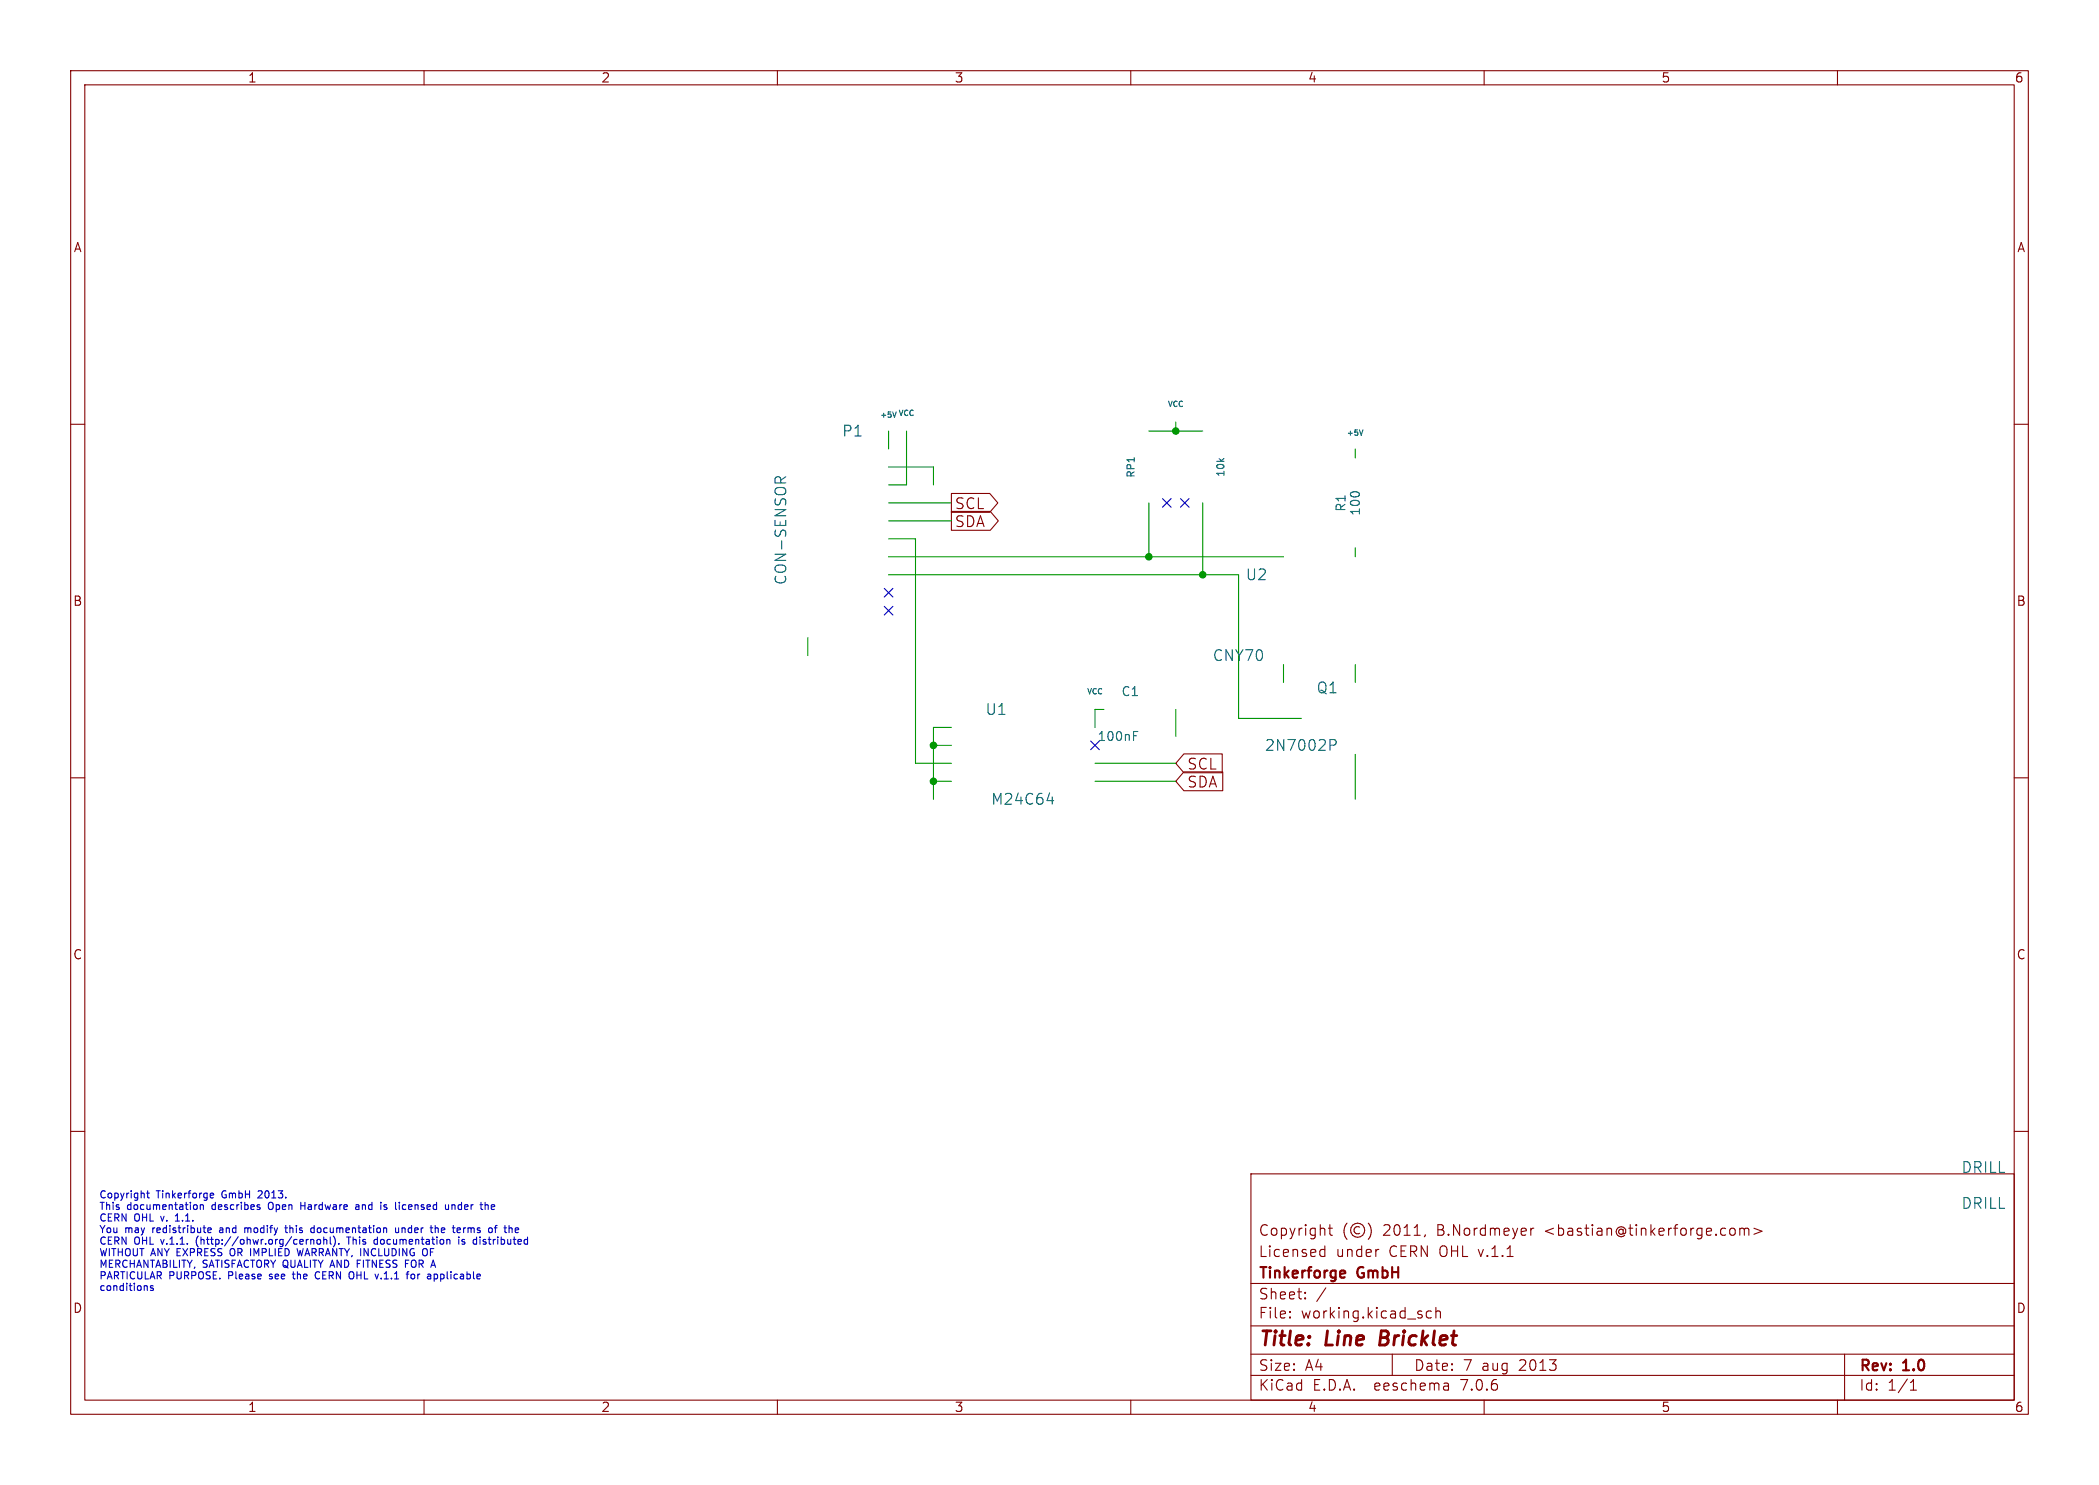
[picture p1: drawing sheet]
(kicad_sch (version 20230121) (generator eeschema)

 (paper "A4")

 (title_block
  (title "Line Bricklet")
  (date "7 aug 2013")
  (rev "1.0")
  (company "Tinkerforge GmbH")
  (comment 1 "Licensed under CERN OHL v.1.1")
  (comment 2 "Copyright (©) 2011, B.Nordmeyer <bastian@tinkerforge.com>"))

 (lib_symbols)

 (junction (at 166.37 60.96) (diameter 0) (color 0 0 0 0))
 (junction (at 170.18 81.28) (diameter 0) (color 0 0 0 0))
 (junction (at 162.56 78.74) (diameter 0) (color 0 0 0 0))
 (junction (at 132.08 110.49) (diameter 0) (color 0 0 0 0))
 (junction (at 132.08 105.41) (diameter 0) (color 0 0 0 0))

 (no_connect (at 125.73 86.36))
 (no_connect (at 167.64 71.12))
 (no_connect (at 125.73 83.82))
 (no_connect (at 154.94 105.41))
 (no_connect (at 165.1 71.12))

 (wire (pts (xy 125.73 68.58) (xy 128.27 68.58)) (stroke (width 0) (type default)))
 (wire (pts (xy 166.37 60.96) (xy 170.18 60.96)) (stroke (width 0) (type default)))
 (wire (pts (xy 128.27 68.58) (xy 128.27 60.96)) (stroke (width 0) (type default)))
 (wire (pts (xy 134.62 102.87) (xy 132.08 102.87)) (stroke (width 0) (type default)))
 (wire (pts (xy 114.3 92.71) (xy 114.3 90.17)) (stroke (width 0) (type default)))
 (wire (pts (xy 132.08 102.87) (xy 132.08 105.41)) (stroke (width 0) (type default)))
 (wire (pts (xy 125.73 73.66) (xy 134.62 73.66)) (stroke (width 0) (type default)))
 (wire (pts (xy 154.94 107.95) (xy 166.37 107.95)) (stroke (width 0) (type default)))
 (wire (pts (xy 191.77 96.52) (xy 191.77 93.98)) (stroke (width 0) (type default)))
 (wire (pts (xy 125.73 81.28) (xy 170.18 81.28)) (stroke (width 0) (type default)))
 (wire (pts (xy 191.77 106.68) (xy 191.77 113.03)) (stroke (width 0) (type default)))
 (wire (pts (xy 170.18 71.12) (xy 170.18 81.28)) (stroke (width 0) (type default)))
 (wire (pts (xy 125.73 71.12) (xy 134.62 71.12)) (stroke (width 0) (type default)))
 (wire (pts (xy 125.73 78.74) (xy 162.56 78.74)) (stroke (width 0) (type default)))
 (wire (pts (xy 125.73 63.5) (xy 125.73 60.96)) (stroke (width 0) (type default)))
 (wire (pts (xy 132.08 110.49) (xy 132.08 113.03)) (stroke (width 0) (type default)))
 (wire (pts (xy 154.94 100.33) (xy 154.94 102.87)) (stroke (width 0) (type default)))
 (wire (pts (xy 129.54 107.95) (xy 134.62 107.95)) (stroke (width 0) (type default)))
 (wire (pts (xy 175.26 101.6) (xy 184.15 101.6)) (stroke (width 0) (type default)))
 (wire (pts (xy 181.61 96.52) (xy 181.61 93.98)) (stroke (width 0) (type default)))
 (wire (pts (xy 166.37 60.96) (xy 166.37 59.69)) (stroke (width 0) (type default)))
 (wire (pts (xy 191.77 78.74) (xy 191.77 77.47)) (stroke (width 0) (type default)))
 (wire (pts (xy 129.54 76.2) (xy 125.73 76.2)) (stroke (width 0) (type default)))
 (wire (pts (xy 132.08 105.41) (xy 134.62 105.41)) (stroke (width 0) (type default)))
 (wire (pts (xy 129.54 76.2) (xy 129.54 107.95)) (stroke (width 0) (type default)))
 (wire (pts (xy 162.56 78.74) (xy 181.61 78.74)) (stroke (width 0) (type default)))
 (wire (pts (xy 162.56 60.96) (xy 166.37 60.96)) (stroke (width 0) (type default)))
 (wire (pts (xy 132.08 110.49) (xy 134.62 110.49)) (stroke (width 0) (type default)))
 (wire (pts (xy 166.37 104.14) (xy 166.37 100.33)) (stroke (width 0) (type default)))
 (wire (pts (xy 170.18 81.28) (xy 175.26 81.28)) (stroke (width 0) (type default)))
 (wire (pts (xy 132.08 66.04) (xy 125.73 66.04)) (stroke (width 0) (type default)))
 (wire (pts (xy 132.08 66.04) (xy 132.08 68.58)) (stroke (width 0) (type default)))
 (wire (pts (xy 175.26 81.28) (xy 175.26 101.6)) (stroke (width 0) (type default)))
 (wire (pts (xy 154.94 110.49) (xy 166.37 110.49)) (stroke (width 0) (type default)))
 (wire (pts (xy 132.08 105.41) (xy 132.08 110.49)) (stroke (width 0) (type default)))
 (wire (pts (xy 162.56 71.12) (xy 162.56 78.74)) (stroke (width 0) (type default)))
 (wire (pts (xy 156.21 100.33) (xy 154.94 100.33)) (stroke (width 0) (type default)))
 (wire (pts (xy 191.77 64.77) (xy 191.77 63.5)) (stroke (width 0) (type default)))

 (text "Copyright Tinkerforge GmbH 2013.\nThis documentation describes Open Hardware and is licensed under the\nCERN OHL v. 1.1.\nYou may redistribute and modify this documentation under the terms of the\nCERN OHL v.1.1. (http://ohwr.org/cernohl). This documentation is distributed\nWITHOUT ANY EXPRESS OR IMPLIED WARRANTY, INCLUDING OF\nMERCHANTABILITY, SATISFACTORY QUALITY AND FITNESS FOR A\nPARTICULAR PURPOSE. Please see the CERN OHL v.1.1 for applicable\nconditions\n" (at 13.97 182.88 0) (effects (font (size 1.016 1.016)) (justify left bottom)))

 (global_label "SDA" (shape output) (at 134.62 73.66 0) (effects (font (size 1.524 1.524)) (justify left))
  (property "Intersheetrefs" "${INTERSHEET_REFS}" (at 134.62 73.66 0) (effects (font (size 1.27 1.27)) hide)))
 (global_label "SCL" (shape input) (at 166.37 107.95 0) (effects (font (size 1.524 1.524)) (justify left))
  (property "Intersheetrefs" "${INTERSHEET_REFS}" (at 166.37 107.95 0) (effects (font (size 1.27 1.27)) hide)))
 (global_label "SDA" (shape input) (at 166.37 110.49 0) (effects (font (size 1.524 1.524)) (justify left))
  (property "Intersheetrefs" "${INTERSHEET_REFS}" (at 166.37 110.49 0) (effects (font (size 1.27 1.27)) hide)))
 (global_label "SCL" (shape output) (at 134.62 71.12 0) (effects (font (size 1.524 1.524)) (justify left))
  (property "Intersheetrefs" "${INTERSHEET_REFS}" (at 134.62 71.12 0) (effects (font (size 1.27 1.27)) hide)))

 (symbol (lib_id "CON-SENSOR") (at 114.3 74.93 0) (mirror y) (unit 1) (in_bom yes) (on_board yes) (dnp no)
  (property "Reference" "P1" (at 120.65 60.96 0) (effects (font (size 1.524 1.524))))
  (property "Value" "CON-SENSOR" (at 110.49 74.93 90) (effects (font (size 1.524 1.524))))
  (property "Footprint" "CON-SENSOR" (at 114.3 74.93 0) (effects (font (size 1.524 1.524)) hide))
  (property "Datasheet" "" (at 114.3 74.93 0) (effects (font (size 1.524 1.524)) hide)))

 (symbol (lib_id "GND") (at 114.3 92.71 0) (unit 1) (in_bom yes) (on_board yes) (dnp no)
  (property "Reference" "#PWR08" (at 114.3 92.71 0) (effects (font (size 0.762 0.762)) hide))
  (property "Value" "GND" (at 114.3 94.488 0) (effects (font (size 0.762 0.762)) hide))
  (property "Footprint" "" (at 114.3 92.71 0) (effects (font (size 1.524 1.524)) hide))
  (property "Datasheet" "" (at 114.3 92.71 0) (effects (font (size 1.524 1.524)) hide)))

 (symbol (lib_id "GND") (at 132.08 68.58 0) (unit 1) (in_bom yes) (on_board yes) (dnp no)
  (property "Reference" "#PWR07" (at 132.08 68.58 0) (effects (font (size 0.762 0.762)) hide))
  (property "Value" "GND" (at 132.08 70.358 0) (effects (font (size 0.762 0.762)) hide))
  (property "Footprint" "" (at 132.08 68.58 0) (effects (font (size 1.524 1.524)) hide))
  (property "Datasheet" "" (at 132.08 68.58 0) (effects (font (size 1.524 1.524)) hide)))

 (symbol (lib_id "VCC") (at 128.27 60.96 0) (unit 1) (in_bom yes) (on_board yes) (dnp no)
  (property "Reference" "#PWR06" (at 128.27 58.42 0) (effects (font (size 0.762 0.762)) hide))
  (property "Value" "VCC" (at 128.27 58.42 0) (effects (font (size 0.762 0.762))))
  (property "Footprint" "" (at 128.27 60.96 0) (effects (font (size 1.524 1.524)) hide))
  (property "Datasheet" "" (at 128.27 60.96 0) (effects (font (size 1.524 1.524)) hide)))

 (symbol (lib_id "CAT24C") (at 144.78 113.03 0) (unit 1) (in_bom yes) (on_board yes) (dnp no)
  (property "Reference" "U1" (at 140.97 100.33 0) (effects (font (size 1.524 1.524))))
  (property "Value" "M24C64" (at 144.78 113.03 0) (effects (font (size 1.524 1.524))))
  (property "Footprint" "SOIC8" (at 144.78 113.03 0) (effects (font (size 1.524 1.524)) hide))
  (property "Datasheet" "" (at 144.78 113.03 0) (effects (font (size 1.524 1.524)) hide)))

 (symbol (lib_id "GND") (at 132.08 113.03 0) (unit 1) (in_bom yes) (on_board yes) (dnp no)
  (property "Reference" "#PWR05" (at 132.08 113.03 0) (effects (font (size 0.762 0.762)) hide))
  (property "Value" "GND" (at 132.08 114.808 0) (effects (font (size 0.762 0.762)) hide))
  (property "Footprint" "" (at 132.08 113.03 0) (effects (font (size 1.524 1.524)) hide))
  (property "Datasheet" "" (at 132.08 113.03 0) (effects (font (size 1.524 1.524)) hide)))

 (symbol (lib_id "VCC") (at 154.94 100.33 0) (unit 1) (in_bom yes) (on_board yes) (dnp no)
  (property "Reference" "#PWR04" (at 154.94 97.79 0) (effects (font (size 0.762 0.762)) hide))
  (property "Value" "VCC" (at 154.94 97.79 0) (effects (font (size 0.762 0.762))))
  (property "Footprint" "" (at 154.94 100.33 0) (effects (font (size 1.524 1.524)) hide))
  (property "Datasheet" "" (at 154.94 100.33 0) (effects (font (size 1.524 1.524)) hide)))

 (symbol (lib_id "C") (at 161.29 100.33 90) (unit 1) (in_bom yes) (on_board yes) (dnp no)
  (property "Reference" "C1" (at 161.29 97.79 90) (effects (font (size 1.27 1.27)) (justify left)))
  (property "Value" "100nF" (at 161.29 104.14 90) (effects (font (size 1.27 1.27)) (justify left)))
  (property "Footprint" "C0603" (at 161.29 100.33 0) (effects (font (size 1.524 1.524)) hide))
  (property "Datasheet" "" (at 161.29 100.33 0) (effects (font (size 1.524 1.524)) hide)))

 (symbol (lib_id "DRILL") (at 280.67 170.18 0) (unit 1) (in_bom yes) (on_board yes) (dnp no)
  (property "Reference" "U4" (at 281.94 168.91 0) (effects (font (size 1.524 1.524)) hide))
  (property "Value" "DRILL" (at 280.67 170.18 0) (effects (font (size 1.524 1.524))))
  (property "Footprint" "DRILL_NP" (at 280.67 170.18 0) (effects (font (size 1.524 1.524)) hide))
  (property "Datasheet" "" (at 280.67 170.18 0) (effects (font (size 1.524 1.524)) hide)))

 (symbol (lib_id "DRILL") (at 280.67 165.1 0) (unit 1) (in_bom yes) (on_board yes) (dnp no)
  (property "Reference" "U3" (at 281.94 163.83 0) (effects (font (size 1.524 1.524)) hide))
  (property "Value" "DRILL" (at 280.67 165.1 0) (effects (font (size 1.524 1.524))))
  (property "Footprint" "DRILL_NP" (at 280.67 165.1 0) (effects (font (size 1.524 1.524)) hide))
  (property "Datasheet" "" (at 280.67 165.1 0) (effects (font (size 1.524 1.524)) hide)))

 (symbol (lib_id "GND") (at 166.37 104.14 0) (unit 1) (in_bom yes) (on_board yes) (dnp no)
  (property "Reference" "#PWR03" (at 166.37 104.14 0) (effects (font (size 0.762 0.762)) hide))
  (property "Value" "GND" (at 166.37 105.918 0) (effects (font (size 0.762 0.762)) hide))
  (property "Footprint" "" (at 166.37 104.14 0) (effects (font (size 1.524 1.524)) hide))
  (property "Datasheet" "" (at 166.37 104.14 0) (effects (font (size 1.524 1.524)) hide)))

 (symbol (lib_id "R") (at 191.77 71.12 0) (mirror y) (unit 1) (in_bom yes) (on_board yes) (dnp no)
  (property "Reference" "R1" (at 189.738 71.12 90) (effects (font (size 1.27 1.27))))
  (property "Value" "100" (at 191.77 71.12 90) (effects (font (size 1.27 1.27))))
  (property "Footprint" "R0603" (at 191.77 71.12 0) (effects (font (size 1.524 1.524)) hide))
  (property "Datasheet" "" (at 191.77 71.12 0) (effects (font (size 1.524 1.524)) hide)))

 (symbol (lib_id "GND") (at 181.61 96.52 0) (mirror y) (unit 1) (in_bom yes) (on_board yes) (dnp no)
  (property "Reference" "#PWR02" (at 181.61 96.52 0) (effects (font (size 0.762 0.762)) hide))
  (property "Value" "GND" (at 181.61 98.298 0) (effects (font (size 0.762 0.762)) hide))
  (property "Footprint" "" (at 181.61 96.52 0) (effects (font (size 1.524 1.524)) hide))
  (property "Datasheet" "" (at 181.61 96.52 0) (effects (font (size 1.524 1.524)) hide)))

 (symbol (lib_id "VCC") (at 166.37 59.69 0) (mirror y) (unit 1) (in_bom yes) (on_board yes) (dnp no)
  (property "Reference" "#PWR01" (at 166.37 57.15 0) (effects (font (size 0.762 0.762)) hide))
  (property "Value" "VCC" (at 166.37 57.15 0) (effects (font (size 0.762 0.762))))
  (property "Footprint" "" (at 166.37 59.69 0) (effects (font (size 1.524 1.524)) hide))
  (property "Datasheet" "" (at 166.37 59.69 0) (effects (font (size 1.524 1.524)) hide)))

 (symbol (lib_id "+5V") (at 125.73 60.96 0) (unit 1) (in_bom yes) (on_board yes) (dnp no)
  (property "Reference" "#PWR09" (at 125.73 58.674 0) (effects (font (size 0.508 0.508)) hide))
  (property "Value" "+5V" (at 125.73 58.674 0) (effects (font (size 0.762 0.762))))
  (property "Footprint" "" (at 125.73 60.96 0) (effects (font (size 1.524 1.524))))
  (property "Datasheet" "" (at 125.73 60.96 0) (effects (font (size 1.524 1.524)))))

 (symbol (lib_id "+5V") (at 191.77 63.5 0) (mirror y) (unit 1) (in_bom yes) (on_board yes) (dnp no)
  (property "Reference" "#PWR010" (at 191.77 61.214 0) (effects (font (size 0.508 0.508)) hide))
  (property "Value" "+5V" (at 191.77 61.214 0) (effects (font (size 0.762 0.762))))
  (property "Footprint" "" (at 191.77 63.5 0) (effects (font (size 1.524 1.524))))
  (property "Datasheet" "" (at 191.77 63.5 0) (effects (font (size 1.524 1.524)))))

 (symbol (lib_id "CNY70") (at 186.69 86.36 0) (mirror y) (unit 1) (in_bom yes) (on_board yes) (dnp no)
  (property "Reference" "U2" (at 177.8 81.28 0) (effects (font (size 1.524 1.524))))
  (property "Value" "CNY70" (at 175.26 92.71 0) (effects (font (size 1.524 1.524))))
  (property "Footprint" "CNY70" (at 186.69 86.36 0) (effects (font (size 1.524 1.524)) hide))
  (property "Datasheet" "~" (at 186.69 86.36 0) (effects (font (size 1.524 1.524)))))

 (symbol (lib_id "MOSFET_N_CH") (at 189.23 101.6 0) (unit 1) (in_bom yes) (on_board yes) (dnp no)
  (property "Reference" "Q1" (at 189.484 97.282 0) (effects (font (size 1.524 1.524)) (justify right)))
  (property "Value" "2N7002P" (at 189.484 105.41 0) (effects (font (size 1.524 1.524)) (justify right)))
  (property "Footprint" "SOT23GDS" (at 189.23 101.6 0) (effects (font (size 1.524 1.524)) hide))
  (property "Datasheet" "" (at 189.23 101.6 0) (effects (font (size 1.524 1.524)))))

 (symbol (lib_id "GND") (at 191.77 113.03 0) (mirror y) (unit 1) (in_bom yes) (on_board yes) (dnp no)
  (property "Reference" "#PWR011" (at 191.77 113.03 0) (effects (font (size 0.762 0.762)) hide))
  (property "Value" "GND" (at 191.77 114.808 0) (effects (font (size 0.762 0.762)) hide))
  (property "Footprint" "" (at 191.77 113.03 0) (effects (font (size 1.524 1.524)) hide))
  (property "Datasheet" "" (at 191.77 113.03 0) (effects (font (size 1.524 1.524)) hide)))

 (symbol (lib_id "R_PACK4") (at 171.45 66.04 90) (unit 1) (in_bom yes) (on_board yes) (dnp no)
  (property "Reference" "RP1" (at 160.02 66.04 0) (effects (font (size 1.016 1.016))))
  (property "Value" "10k" (at 172.72 66.04 0) (effects (font (size 1.016 1.016))))
  (property "Footprint" "0603X4" (at 171.45 66.04 0) (effects (font (size 1.524 1.524)) hide))
  (property "Datasheet" "" (at 171.45 66.04 0) (effects (font (size 1.524 1.524)))))

 (sheet_instances (path "" (page "1"))))
